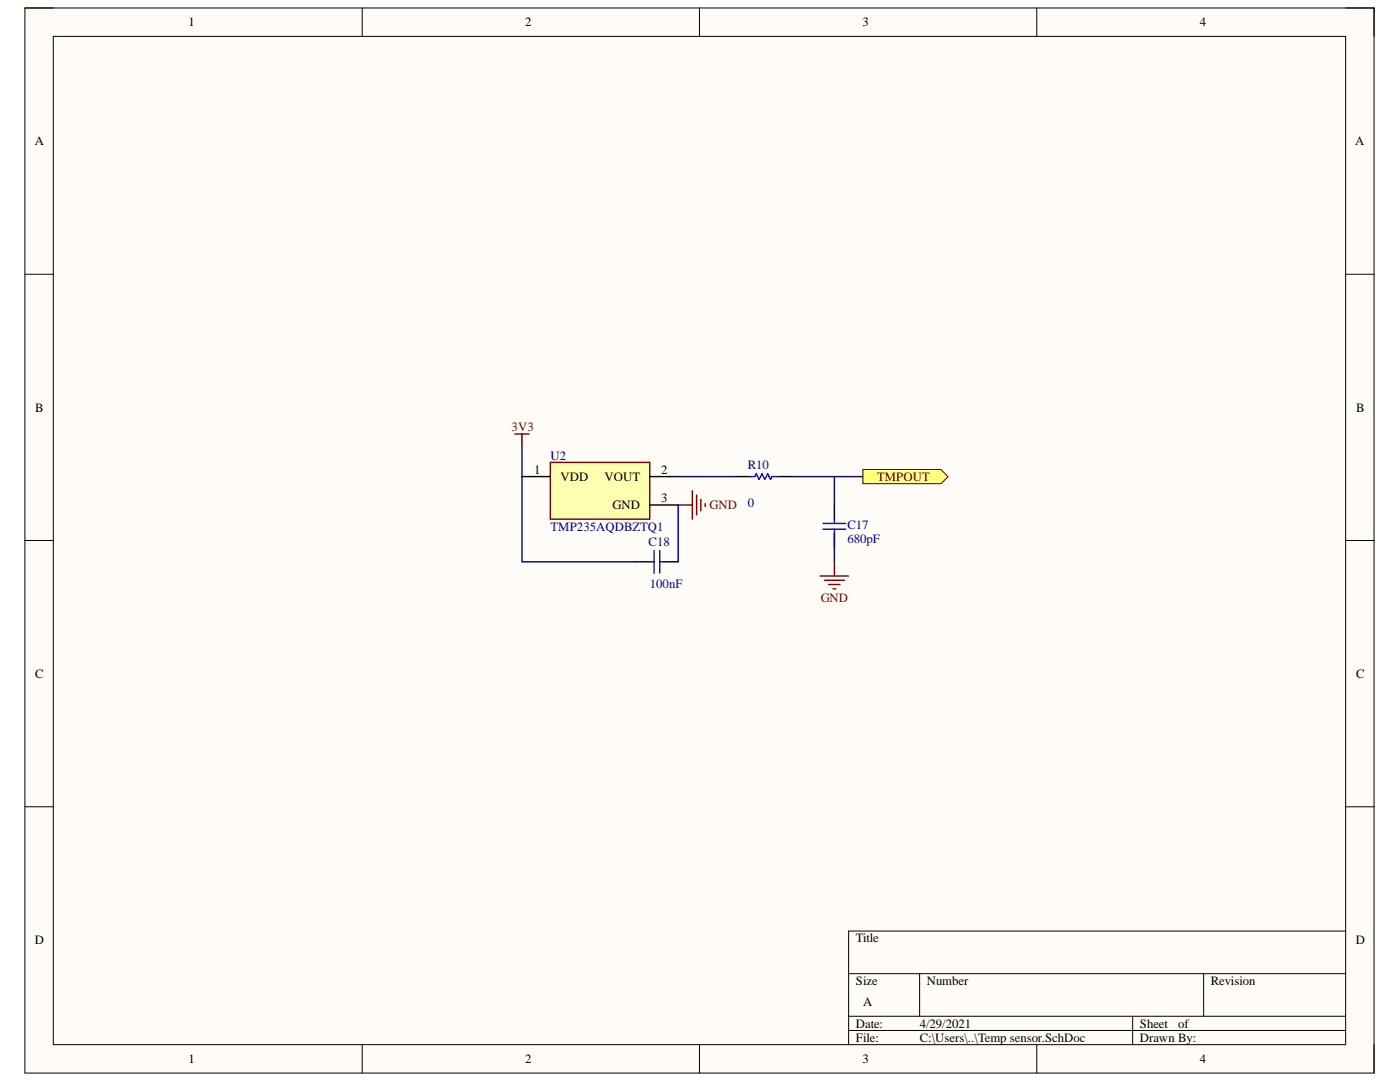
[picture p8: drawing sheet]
<svg xmlns="http://www.w3.org/2000/svg" width="279mm" height="216mm" viewBox="0 0 279 216" stroke-linecap="round" stroke-linejoin="round" font-family="sans-serif">
<path d="M5 1.6h269.2v212.5h-269.2z" fill-rule="evenodd" fill="#fffcf8"/>
<path d="M5 1.6h269.2v212.5h-269.2z" fill="none" stroke="#000" stroke-width=".2"/>
<path d="M10.6 7.3h258v201.2h-258z" fill-rule="evenodd" fill="#fffcf8"/>
<g fill="none" stroke="#000" stroke-width=".2">
<path d="M5 1.6h5.6M10.6 7.3h258v201.2h-258zM72.3 1.6v5.7M139.6 1.6v5.7M206.9 1.6v5.7M268.6 1.6h5.6v5.7M5 54.7h5.6M268.6 54.7h5.6M5 107.8h5.6M268.6 107.8h5.6M5 161h5.6M268.6 161h5.6"/>
<path d="M169.4 194.3h99.2M183.5 194.3v8.5M240.2 194.3v8.5M268.6 185.8h-99.2v22.7M72.3 208.5v5.6M139.6 208.5v5.6M169.4 202.8h99.2M169.4 205.6h99.2M206.9 208.5v5.6M226 202.8v5.7M274.2 208.5v5.6"/>
</g>
<path d="M109.8 92.3h19.9v11.3h-19.9z" fill-rule="evenodd" fill="#ffffb0"/>
<g fill="none" stroke="#800000" stroke-width=".29">
<path d="M102.7 86.6h2.9M104.2 86.6v2.8M109.8 92.3h19.9v11.3h-19.9zM138.2 97.9v5.7M139 98.8v4M139.9 99.6v2.3M135.3 100.8h2.9M140.7 100.5v.6M163.7 114.9h5.7M164.5 115.8h4M165.4 116.6h2.3M166.2 117.5h.6"/>
<path d="M166.5 112.1v2.8"/>
</g>
<path d="M104.2 95.1h5.6M129.7 95.1h5.6M146.7 95.1h2.8M155.2 95.1h2.8M126.8 112.1h2.9M129.7 100.8h5.6M132.5 112.1h2.8M166.5 100.8v2.8M166.5 106.4v2.9" fill="none" stroke="#000" stroke-width=".29"/>
<path d="M149.5 95.1h1.1l.3-.6 .6 1.2 .6-1.2 .5 1.2 .6-1.2 .6 1.2 .2-.6h1.2M129.7 112.1h.8M130.5 109.8v4.6M131.7 109.8v4.6M131.7 112.1h.8M164.3 105.6h4.5M164.3 104.5h4.5M166.5 103.6v.9M166.5 105.6v.8" fill="none" stroke="#00f" stroke-width=".29"/>
<path d="M172.2 93.7h15.6l1.4 1.4-1.4 1.4h-15.6z" fill-rule="evenodd" fill="#ffff80"/>
<path d="M172.2 93.7h15.6l1.4 1.4-1.4 1.4h-15.6z" fill="none" stroke="#800000" stroke-width=".2"/>
<path d="M104.2 89.4v22.7h22.6M135.3 95.1h11.4M158 95.1h14.2M166.5 95.1v5.7M135.3 100.8v11.3M166.5 106.4v5.7" fill="none" stroke="#000080" stroke-width=".29"/>
<g font-size="2.5">
<text x="37.6" y="5.3">1</text>
<text x="104.8" y="5.3">2</text>
<text x="172.2" y="5.3">3</text>
<text x="239.4" y="5.3">4</text>
<text x="6.9" y="29">A</text>
<text x="270.5" y="29">A</text>
<text x="7" y="82.1">B</text>
<text x="270.6" y="82.1">B</text>
<text x="106.6" y="94.6">1</text>
<text x="111.8" y="95.9">VDD</text>
<text x="120.6" y="95.9">VOUT</text>
<text x="132" y="94.6">2</text>
<text x="122.2" y="101.6">GND</text>
<text x="132" y="100.2">3</text>
<text x="7" y="135.3">C</text>
<text x="270.6" y="135.3">C</text>
<text x="6.9" y="188.4">D</text>
<text x="170.8" y="188">Title</text>
<text x="270.6" y="188.4">D</text>
<text x="170.8" y="196.6">Size</text>
<text x="184.9" y="196.6">Number</text>
<text x="241.6" y="196.6">Revision</text>
<text x="172.2" y="200.8">A</text>
<text x="170.8" y="205">Date:</text>
<text x="170.8" y="207.9">File:</text>
<text x="183.6" y="205">4/29/2021</text>
<text x="183.6" y="207.9">C:\Users\..\Temp sensor.SchDoc</text>
<text x="227.5" y="205">Sheet</text>
<text x="227.5" y="207.9">Drawn By:</text>
<text x="235.1" y="205">of</text>
<text x="37.6" y="212.1">1</text>
<text x="104.8" y="212.1">2</text>
<text x="172.2" y="212.1">3</text>
<text x="239.4" y="212.1">4</text>
</g>
<g font-size="2.5" fill="#800000">
<text x="102.1" y="86">3V3</text>
<text x="175" y="95.9">TMPOUT</text>
<text x="141.6" y="101.6">GND</text>
<text x="163.8" y="120">GND</text>
</g>
<g font-size="2.5" fill="#000080">
<text x="109.9" y="91.7">U2</text>
<text x="149.2" y="93.6">R10</text>
<text x="149.2" y="101.1">0</text>
<text x="109.9" y="105.9">TMP235AQDBZTQ1</text>
<text x="169.1" y="105.6">C17</text>
<text x="129.4" y="108.9">C18</text>
<text x="169.1" y="108.4">680pF</text>
<text x="129.7" y="117.2">100nF</text>
</g>
</svg>
